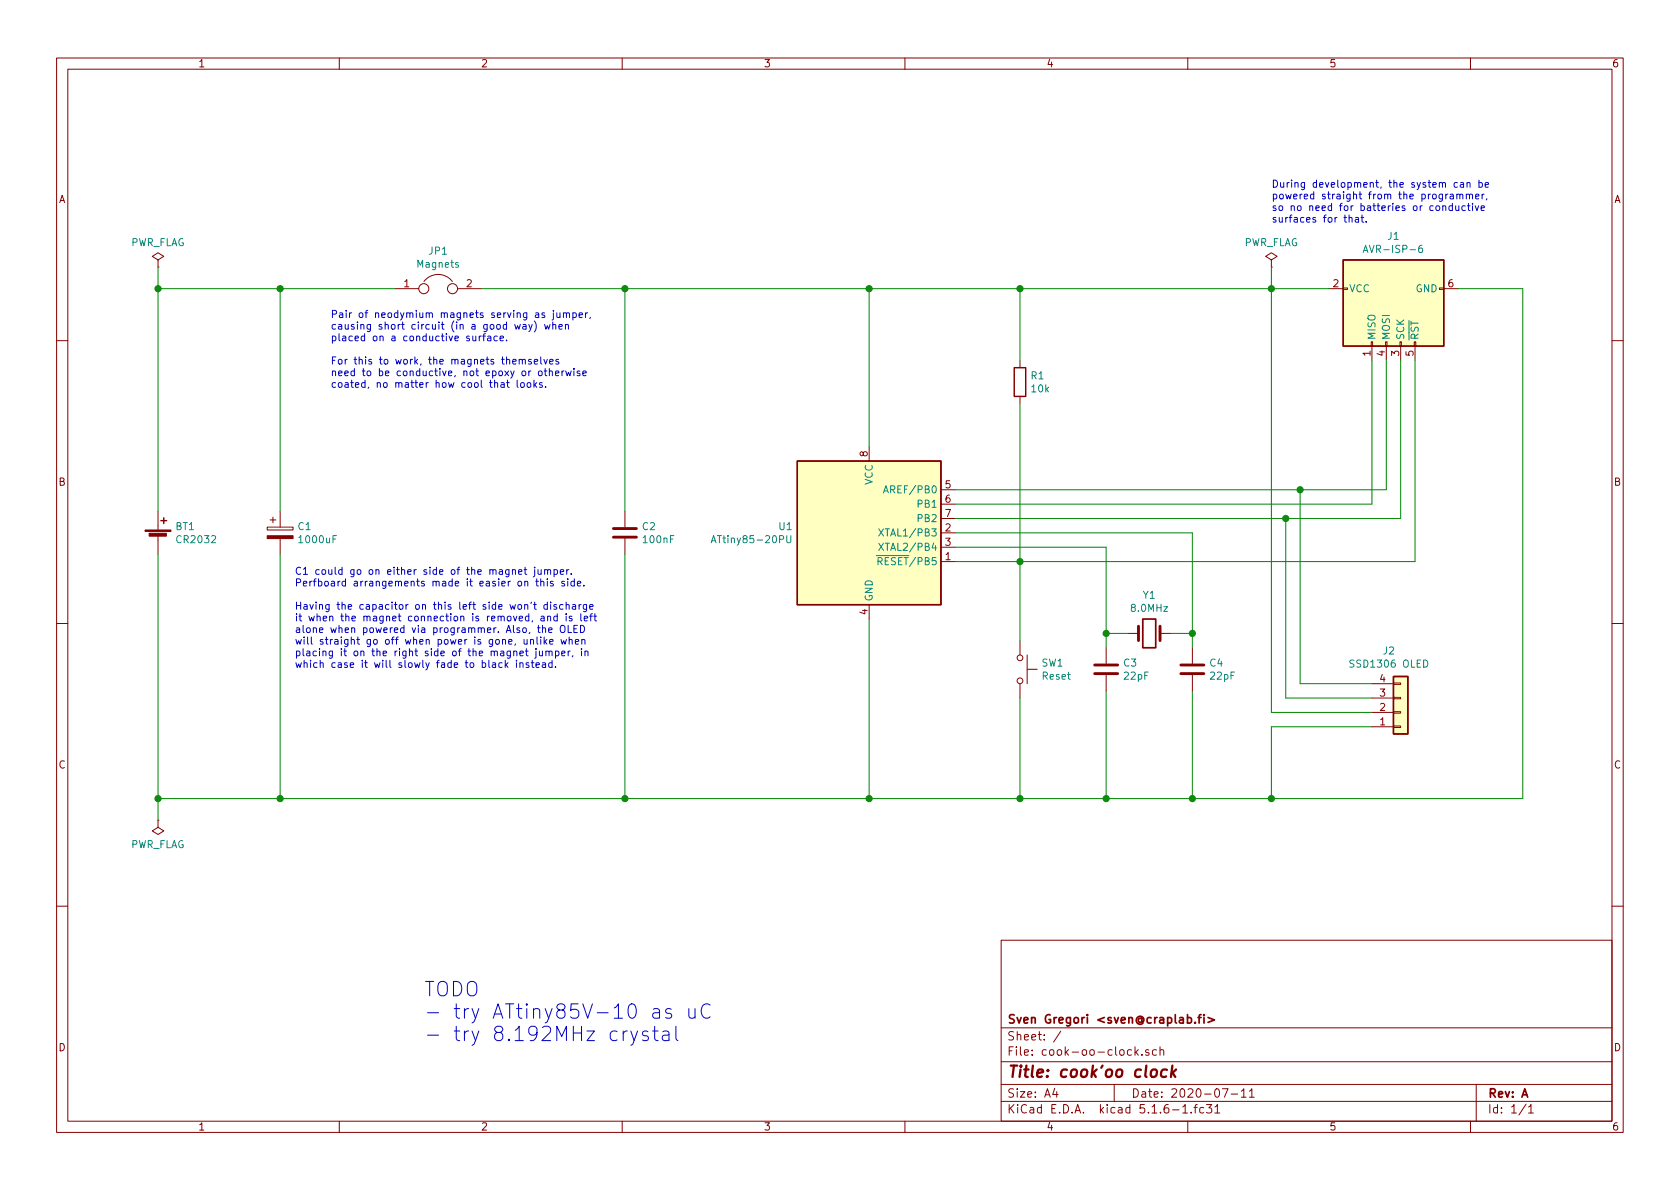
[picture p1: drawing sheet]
EESchema Schematic File Version 4
EELAYER 30 0
EELAYER END
$Descr A4 11693 8268
encoding utf-8
Sheet 1 1
Title "cook'oo clock"
Date "2020-07-11"
Rev "A"
Comp "Sven Gregori <sven@craplab.fi>"
Comment1 ""
Comment2 ""
Comment3 ""
Comment4 ""
$EndDescr
$Comp
L MCU_Microchip_ATtiny:ATtiny85-20PU U1
U 1 1
P 6050 3700
F 0 "U1" H 5521 3746 50  0000 R CNN
F 1 "ATtiny85-20PU" H 5521 3655 50  0000 R CNN
F 2 "Package_DIP:DIP-8_W7.62mm" H 6050 3700 50  0001 C CIN
F 3 "http://ww1.microchip.com/downloads/en/DeviceDoc/atmel-2586-avr-8-bit-microcontroller-attiny25-attiny45-attiny85_datasheet.pdf" H 6050 3700 50  0001 C CNN
	1    6050 3700
	1    0    0    -1  
$EndComp
$Comp
L Device:C C3
U 1 1
P 7700 4650
F 0 "C3" H 7815 4696 50  0000 L CNN
F 1 "22pF" H 7815 4605 50  0000 L CNN
F 2 "" H 7738 4500 50  0001 C CNN
F 3 "~" H 7700 4650 50  0001 C CNN
	1    7700 4650
	1    0    0    -1  
$EndComp
$Comp
L Device:C C4
U 1 1
P 8300 4650
F 0 "C4" H 8415 4696 50  0000 L CNN
F 1 "22pF" H 8415 4605 50  0000 L CNN
F 2 "" H 8338 4500 50  0001 C CNN
F 3 "~" H 8300 4650 50  0001 C CNN
	1    8300 4650
	1    0    0    -1  
$EndComp
$Comp
L Device:CP C1
U 1 1
P 1950 3700
F 0 "C1" H 2068 3746 50  0000 L CNN
F 1 "1000uF" H 2068 3655 50  0000 L CNN
F 2 "" H 1988 3550 50  0001 C CNN
F 3 "~" H 1950 3700 50  0001 C CNN
	1    1950 3700
	1    0    0    -1  
$EndComp
$Comp
L Device:R R1
U 1 1
P 7100 2650
F 0 "R1" H 7170 2696 50  0000 L CNN
F 1 "10k" H 7170 2605 50  0000 L CNN
F 2 "" V 7030 2650 50  0001 C CNN
F 3 "~" H 7100 2650 50  0001 C CNN
	1    7100 2650
	1    0    0    -1  
$EndComp
$Comp
L Device:Crystal Y1
U 1 1
P 8000 4400
F 0 "Y1" H 8000 4668 50  0000 C CNN
F 1 "8.0MHz" H 8000 4577 50  0000 C CNN
F 2 "" H 8000 4400 50  0001 C CNN
F 3 "~" H 8000 4400 50  0001 C CNN
	1    8000 4400
	1    0    0    -1  
$EndComp
$Comp
L Device:Battery_Cell BT1
U 1 1
P 1100 3750
F 0 "BT1" H 1218 3846 50  0000 L CNN
F 1 "CR2032" H 1218 3755 50  0000 L CNN
F 2 "" V 1100 3810 50  0001 C CNN
F 3 "~" V 1100 3810 50  0001 C CNN
	1    1100 3750
	1    0    0    -1  
$EndComp
$Comp
L Device:Jumper JP1
U 1 1
P 3050 2000
F 0 "JP1" H 3050 2264 50  0000 C CNN
F 1 "Magnets" H 3050 2173 50  0000 C CNN
F 2 "" H 3050 2000 50  0001 C CNN
F 3 "~" H 3050 2000 50  0001 C CNN
	1    3050 2000
	1    0    0    -1  
$EndComp
$Comp
L Connector_Generic:Conn_01x04 J2
U 1 1
P 9750 4950
F 0 "J2" H 9668 4525 50  0000 C CNN
F 1 "SSD1306 OLED" H 9668 4616 50  0000 C CNN
F 2 "" H 9750 4950 50  0001 C CNN
F 3 "~" H 9750 4950 50  0001 C CNN
	1    9750 4950
	1    0    0    1   
$EndComp
$Comp
L Switch:SW_Push SW1
U 1 1
P 7100 4650
F 0 "SW1" V 7054 4798 50  0000 L CNN
F 1 "Reset" V 7145 4798 50  0000 L CNN
F 2 "" H 7100 4850 50  0001 C CNN
F 3 "~" H 7100 4850 50  0001 C CNN
	1    7100 4650
	0    1    1    0   
$EndComp
Wire Wire Line
	7700 4500 7700 4400
Wire Wire Line
	7700 4400 7850 4400
Wire Wire Line
	8150 4400 8300 4400
Wire Wire Line
	8300 4400 8300 4500
Wire Wire Line
	8300 3700 8300 4400
Connection ~ 8300 4400
Wire Wire Line
	7700 3800 7700 4400
Connection ~ 7700 4400
Wire Wire Line
	3350 2000 4350 2000
Wire Wire Line
	6050 2000 6050 3100
Connection ~ 6050 2000
Connection ~ 4350 2000
Wire Wire Line
	4350 2000 6050 2000
Wire Wire Line
	2750 2000 1950 2000
Wire Wire Line
	1950 2000 1950 3550
Wire Wire Line
	1950 2000 1100 2000
Wire Wire Line
	1100 2000 1100 3550
Connection ~ 1950 2000
Wire Wire Line
	6650 3800 7700 3800
Wire Wire Line
	6650 3700 8300 3700
Wire Wire Line
	1100 5550 1950 5550
Wire Wire Line
	1950 5550 1950 3850
Wire Wire Line
	4350 5550 1950 5550
Connection ~ 1950 5550
Connection ~ 4350 5550
Wire Wire Line
	7700 4800 7700 5550
Wire Wire Line
	8300 5550 7700 5550
Wire Wire Line
	8300 4800 8300 5550
Connection ~ 7700 5550
$Comp
L power:PWR_FLAG #FLG0101
U 1 1
P 1100 1850
F 0 "#FLG0101" H 1100 1925 50  0001 C CNN
F 1 "PWR_FLAG" H 1100 2023 50  0000 C CNN
F 2 "" H 1100 1850 50  0001 C CNN
F 3 "~" H 1100 1850 50  0001 C CNN
	1    1100 1850
	1    0    0    -1  
$EndComp
Wire Wire Line
	6050 4300 6050 5550
Connection ~ 6050 5550
Wire Wire Line
	6050 5550 7100 5550
$Comp
L power:PWR_FLAG #FLG0102
U 1 1
P 1100 5700
F 0 "#FLG0102" H 1100 5775 50  0001 C CNN
F 1 "PWR_FLAG" H 1100 5873 50  0000 C CNN
F 2 "" H 1100 5700 50  0001 C CNN
F 3 "~" H 1100 5700 50  0001 C CNN
	1    1100 5700
	-1   0    0    1   
$EndComp
Wire Wire Line
	4350 5550 6050 5550
Wire Wire Line
	1100 5700 1100 5550
Connection ~ 1100 5550
Wire Wire Line
	1100 3850 1100 5550
$Comp
L power:PWR_FLAG #FLG0103
U 1 1
P 8850 1850
F 0 "#FLG0103" H 8850 1925 50  0001 C CNN
F 1 "PWR_FLAG" H 8850 2023 50  0000 C CNN
F 2 "" H 8850 1850 50  0001 C CNN
F 3 "~" H 8850 1850 50  0001 C CNN
	1    8850 1850
	1    0    0    -1  
$EndComp
Wire Wire Line
	1100 1850 1100 2000
Connection ~ 1100 2000
Wire Wire Line
	4350 3850 4350 5550
Wire Wire Line
	4350 3550 4350 2000
$Comp
L Device:C C2
U 1 1
P 4350 3700
F 0 "C2" H 4465 3746 50  0000 L CNN
F 1 "100nF" H 4465 3655 50  0000 L CNN
F 2 "" H 4388 3550 50  0001 C CNN
F 3 "~" H 4350 3700 50  0001 C CNN
	1    4350 3700
	1    0    0    -1  
$EndComp
Wire Wire Line
	6650 3500 9550 3500
Wire Wire Line
	6050 2000 7100 2000
Wire Wire Line
	7100 2800 7100 3900
Wire Wire Line
	7100 4850 7100 5550
Connection ~ 7100 5550
Wire Wire Line
	7100 5550 7700 5550
Wire Wire Line
	6650 3900 7100 3900
Connection ~ 7100 3900
Wire Wire Line
	7100 3900 7100 4450
Wire Wire Line
	7100 3900 9850 3900
Wire Wire Line
	6650 3400 9050 3400
Wire Wire Line
	6650 3600 8950 3600
Wire Wire Line
	7100 2500 7100 2000
Wire Wire Line
	9850 3900 9850 2500
Wire Wire Line
	9650 2500 9650 3400
Wire Wire Line
	9750 2500 9750 3600
Wire Wire Line
	9550 2500 9550 3500
$Comp
L Connector:AVR-ISP-6 J1
U 1 1
P 9750 2100
F 0 "J1" V 9283 2150 50  0000 C CNN
F 1 "AVR-ISP-6" V 9374 2150 50  0000 C CNN
F 2 "" V 9500 2150 50  0001 C CNN
F 3 " ~" H 8475 1550 50  0001 C CNN
	1    9750 2100
	0    -1   1    0   
$EndComp
Wire Wire Line
	9250 2000 8850 2000
Connection ~ 7100 2000
Wire Wire Line
	10150 2000 10600 2000
Wire Wire Line
	10600 2000 10600 5550
Connection ~ 8300 5550
Wire Wire Line
	9550 4950 8850 4950
Wire Wire Line
	8850 4950 8850 2000
Connection ~ 8850 2000
Wire Wire Line
	8850 2000 7100 2000
Wire Wire Line
	9550 4850 8950 4850
Wire Wire Line
	8950 4850 8950 3600
Connection ~ 8950 3600
Wire Wire Line
	8950 3600 9750 3600
Wire Wire Line
	9550 4750 9050 4750
Wire Wire Line
	9050 4750 9050 3400
Connection ~ 9050 3400
Wire Wire Line
	9050 3400 9650 3400
Wire Wire Line
	8300 5550 8850 5550
Wire Wire Line
	9550 5050 8850 5050
Wire Wire Line
	8850 5050 8850 5550
Connection ~ 8850 5550
Wire Wire Line
	8850 5550 10600 5550
Text Notes 2950 7250 0    100  ~ 0
TODO\n- try ATtiny85V-10 as uC\n- try 8.192MHz crystal
Text Notes 2300 2700 0    50   ~ 0
Pair of neodymium magnets serving as jumper,\ncausing short circuit (in a good way) when\nplaced on a conductive surface.\n\nFor this to work, the magnets themselves\nneed to be conductive, not epoxy or otherwise\ncoated, no matter how cool that looks.
Wire Wire Line
	8850 2000 8850 1850
Text Notes 8850 1550 0    50   ~ 0
During development, the system can be\npowered straight from the programmer,\nso no need for batteries or conductive\nsurfaces for that.
Text Notes 2050 4650 0    50   ~ 0
C1 could go on either side of the magnet jumper.\nPerfboard arrangements made it easier on this side.\n\nHaving the capacitor on this left side won't discharge\nit when the magnet connection is removed, and is left\nalone when powered via programmer. Also, the OLED\nwill straight go off when power is gone, unlike when\nplacing it on the right side of the magnet jumper, in\nwhich case it will slowly fade to black instead.
$EndSCHEMATC
